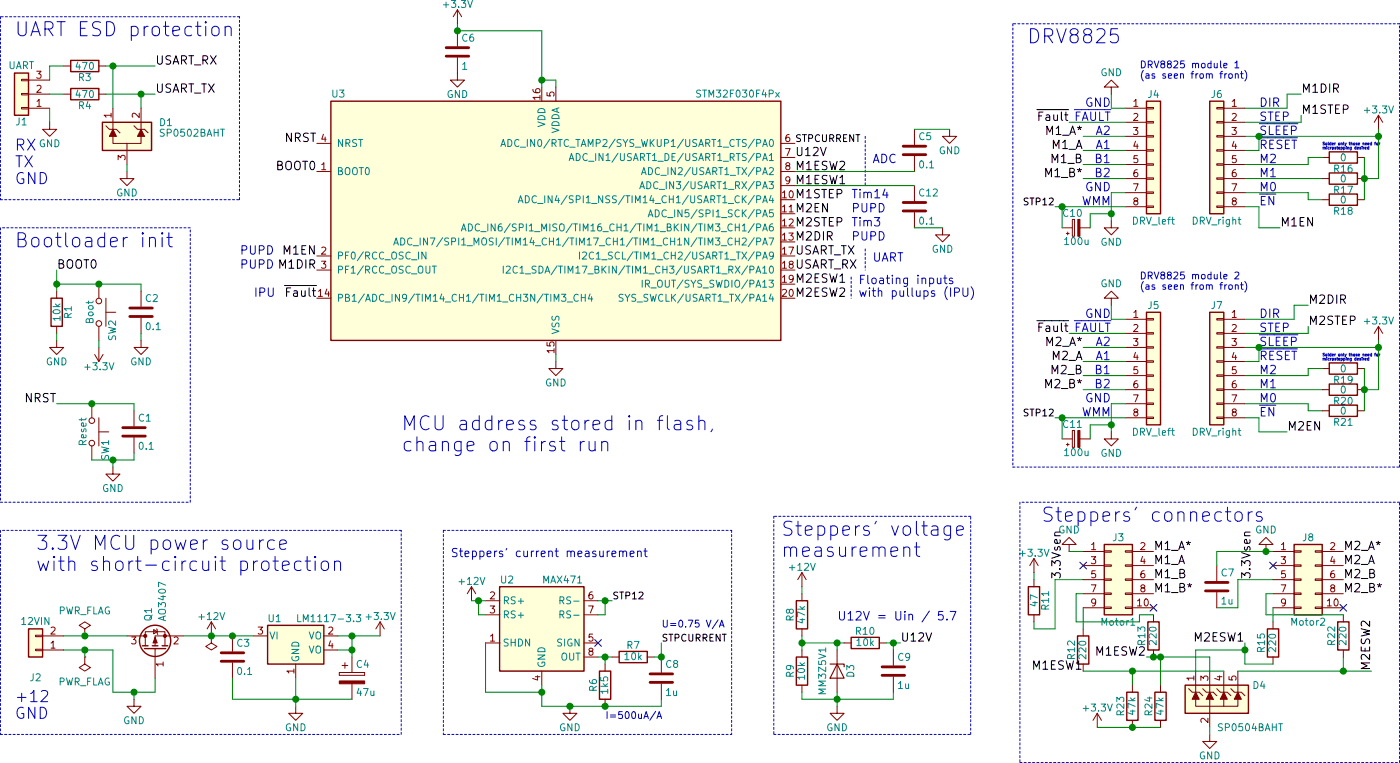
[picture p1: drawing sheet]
EESchema Schematic File Version 4
LIBS:steppers-cache
EELAYER 29 0
EELAYER END
$Descr A4 11693 8268
encoding utf-8
Sheet 1 1
Title ""
Date ""
Rev ""
Comp ""
Comment1 ""
Comment2 ""
Comment3 ""
Comment4 ""
$EndDescr
$Comp
L steppers-rescue:GND #PWR9
U 1 1
P 2750 5600
F 0 "#PWR9" H 2750 5350 50  0001 C CNN
F 1 "GND" H 2750 5450 50  0000 C CNN
F 2 "" H 2750 5600 50  0000 C CNN
F 3 "" H 2750 5600 50  0000 C CNN
	1    2750 5600
	1    0    0    -1  
$EndComp
$Comp
L steppers-rescue:CP C4
U 1 1
P 3150 5400
F 0 "C4" H 3175 5500 50  0000 L CNN
F 1 "47u" H 3175 5300 50  0000 L CNN
F 2 "Capacitors_Tantalum_SMD.pretty:CP_Tantalum_Case-A_EIA-3216-18_Hand" H 3188 5250 50  0001 C CNN
F 3 "" H 3150 5400 50  0000 C CNN
	1    3150 5400
	1    0    0    -1  
$EndComp
$Comp
L steppers-rescue:+3.3V #PWR10
U 1 1
P 3350 5100
F 0 "#PWR10" H 3350 4950 50  0001 C CNN
F 1 "+3.3V" H 3350 5240 50  0000 C CNN
F 2 "" H 3350 5100 50  0000 C CNN
F 3 "" H 3350 5100 50  0000 C CNN
	1    3350 5100
	1    0    0    -1  
$EndComp
Text Notes 900  4650 0    100  ~ 0
3.3V MCU power source\nwith short-circuit protection
$Comp
L steppers-rescue:GND #PWR6
U 1 1
P 1600 5550
F 0 "#PWR6" H 1600 5300 50  0001 C CNN
F 1 "GND" H 1600 5400 50  0000 C CNN
F 2 "" H 1600 5550 50  0000 C CNN
F 3 "" H 1600 5550 50  0000 C CNN
	1    1600 5550
	1    0    0    -1  
$EndComp
$Comp
L steppers-rescue:Q_PMOS_GSD Q1
U 1 1
P 1750 5200
F 0 "Q1" H 1950 5250 50  0000 L CNN
F 1 "AO3407" H 1950 5150 50  0000 L CNN
F 2 "TO_SOT_Packages_SMD.pretty:SOT-23_Handsoldering" H 1950 5300 50  0001 C CNN
F 3 "" H 1750 5200 50  0000 C CNN
	1    1750 5200
	0    -1   -1   0   
$EndComp
Text Notes 750  2350 0    100  ~ 0
Bootloader init
Text Label 1050 3450 2    60   ~ 0
NRST
Text Label 1050 2500 0    60   ~ 0
BOOT0
$Comp
L steppers-rescue:R R1
U 1 1
P 1050 2800
F 0 "R1" V 1130 2800 50  0000 C CNN
F 1 "10k" V 1050 2800 50  0000 C CNN
F 2 "Resistors_SMD.pretty:R_0603_HandSoldering" V 980 2800 50  0001 C CNN
F 3 "" H 1050 2800 50  0000 C CNN
	1    1050 2800
	1    0    0    -1  
$EndComp
$Comp
L steppers-rescue:C C2
U 1 1
P 1650 2800
F 0 "C2" H 1675 2900 50  0000 L CNN
F 1 "0.1" H 1675 2700 50  0000 L CNN
F 2 "Capacitors_SMD.pretty:C_0603_HandSoldering" H 1688 2650 50  0001 C CNN
F 3 "" H 1650 2800 50  0000 C CNN
	1    1650 2800
	1    0    0    -1  
$EndComp
$Comp
L steppers-rescue:C C1
U 1 1
P 1600 3650
F 0 "C1" H 1625 3750 50  0000 L CNN
F 1 "0.1" H 1625 3550 50  0000 L CNN
F 2 "Capacitors_SMD.pretty:C_0603_HandSoldering" H 1638 3500 50  0001 C CNN
F 3 "" H 1600 3650 50  0000 C CNN
	1    1600 3650
	1    0    0    -1  
$EndComp
$Comp
L steppers-rescue:SW_Push SW2
U 1 1
P 1350 2800
F 0 "SW2" H 1400 2900 50  0000 L CNN
F 1 "Boot" H 1350 2740 50  0000 C CNN
F 2 "Buttons_Switches_SMD.pretty:SW_SPST_FSMSM" H 1350 3000 50  0001 C CNN
F 3 "" H 1350 3000 50  0000 C CNN
	1    1350 2800
	0    1    1    0   
$EndComp
$Comp
L steppers-rescue:SW_Push SW1
U 1 1
P 1300 3650
F 0 "SW1" H 1350 3750 50  0000 L CNN
F 1 "Reset" H 1300 3590 50  0000 C CNN
F 2 "Buttons_Switches_SMD.pretty:SW_SPST_FSMSM" H 1300 3850 50  0001 C CNN
F 3 "" H 1300 3850 50  0000 C CNN
	1    1300 3650
	0    1    1    0   
$EndComp
$Comp
L steppers-rescue:GND #PWR2
U 1 1
P 1050 3000
F 0 "#PWR2" H 1050 2750 50  0001 C CNN
F 1 "GND" H 1050 2850 50  0000 C CNN
F 2 "" H 1050 3000 50  0000 C CNN
F 3 "" H 1050 3000 50  0000 C CNN
	1    1050 3000
	1    0    0    -1  
$EndComp
$Comp
L steppers-rescue:GND #PWR4
U 1 1
P 1450 3900
F 0 "#PWR4" H 1450 3650 50  0001 C CNN
F 1 "GND" H 1450 3750 50  0000 C CNN
F 2 "" H 1450 3900 50  0000 C CNN
F 3 "" H 1450 3900 50  0000 C CNN
	1    1450 3900
	1    0    0    -1  
$EndComp
$Comp
L steppers-rescue:PWR_FLAG #FLG1
U 1 1
P 1250 5100
F 0 "#FLG1" H 1250 5195 50  0001 C CNN
F 1 "PWR_FLAG" H 1250 5280 50  0000 C CNN
F 2 "" H 1250 5100 50  0000 C CNN
F 3 "" H 1250 5100 50  0000 C CNN
	1    1250 5100
	1    0    0    -1  
$EndComp
$Comp
L steppers-rescue:Conn_01x02 J2
U 1 1
P 900 5200
F 0 "J2" H 900 5400 50  0000 C CNN
F 1 "12VIN" H 900 5000 50  0000 C CNN
F 2 "Connectors_Terminal_Blocks.pretty:TerminalBlock_Pheonix_MKDS1.5-2pol" H 900 5200 50  0001 C CNN
F 3 "" H 900 5200 50  0001 C CNN
	1    900  5200
	-1   0    0    1   
$EndComp
$Comp
L steppers-rescue:C C3
U 1 1
P 2300 5250
F 0 "C3" H 2325 5350 50  0000 L CNN
F 1 "0.1" H 2325 5150 50  0000 L CNN
F 2 "Capacitors_SMD.pretty:C_0603_HandSoldering" H 2338 5100 50  0001 C CNN
F 3 "" H 2300 5250 50  0000 C CNN
	1    2300 5250
	1    0    0    -1  
$EndComp
$Comp
L steppers-rescue:MAX471 U2
U 1 1
P 4500 5050
F 0 "U2" H 4200 5400 50  0000 L CNN
F 1 "MAX471" H 4500 5400 50  0000 L CNN
F 2 "Housings_SOIC.pretty:SOIC-8_3.9x4.9mm_Pitch1.27mm" H 4500 5050 50  0001 C CNN
F 3 "" H 4500 5050 50  0001 C CNN
	1    4500 5050
	1    0    0    -1  
$EndComp
Text Label 5000 4850 0    49   ~ 0
STP12
Text Label 5350 5150 0    49   ~ 0
STPCURRENT
NoConn ~ 4900 5150
Text Notes 4950 5700 0    49   ~ 0
I=500uA/A
$Comp
L steppers-rescue:R R6
U 1 1
P 4950 5450
F 0 "R6" V 5030 5450 50  0000 C CNN
F 1 "1k5" V 4950 5450 50  0000 C CNN
F 2 "Resistors_SMD.pretty:R_0603_HandSoldering" V 4880 5450 50  0001 C CNN
F 3 "" H 4950 5450 50  0000 C CNN
	1    4950 5450
	-1   0    0    1   
$EndComp
$Comp
L steppers-rescue:GND #PWR15
U 1 1
P 4700 5600
F 0 "#PWR15" H 4700 5350 50  0001 C CNN
F 1 "GND" H 4700 5450 50  0000 C CNN
F 2 "" H 4700 5600 50  0000 C CNN
F 3 "" H 4700 5600 50  0000 C CNN
	1    4700 5600
	1    0    0    -1  
$EndComp
Text Notes 5350 5050 0    49   ~ 0
U=0.75 V/A
$Comp
L steppers-rescue:STM32F030F4Px U3
U 1 1
P 4600 2200
F 0 "U3" H 3000 3125 50  0000 L BNN
F 1 "STM32F030F4Px" H 6200 3125 50  0000 R BNN
F 2 "Housings_SSOP.pretty:TSSOP-20_4.4x6.5mm_Pitch0.65mm" H 6200 3075 50  0001 R TNN
F 3 "" H 4600 2200 50  0001 C CNN
	1    4600 2200
	1    0    0    -1  
$EndComp
Text Label 2900 1800 2    60   ~ 0
BOOT0
Text Label 2900 1600 2    60   ~ 0
NRST
Text Label 6300 1600 0    49   ~ 0
STPCURRENT
$Comp
L steppers-rescue:Conn_01x03 J1
U 1 1
P 800 1250
F 0 "J1" H 800 1450 50  0000 C CNN
F 1 "UART" H 800 1050 50  0000 C CNN
F 2 "Pin_Headers.pretty:Pin_Header_Straight_1x03_Pitch2.54mm" H 800 1250 50  0001 C CNN
F 3 "" H 800 1250 50  0001 C CNN
	1    800  1250
	-1   0    0    1   
$EndComp
$Comp
L steppers-rescue:SP0504BAHT D4
U 1 1
P 9250 5550
F 0 "D4" H 9550 5650 50  0000 L CNN
F 1 "SP0504BAHT" H 9300 5350 50  0000 L CNN
F 2 "TO_SOT_Packages_SMD.pretty:SOT-23-5_HandSoldering" H 9550 5500 50  0001 L CNN
F 3 "" H 9375 5675 50  0001 C CNN
	1    9250 5550
	1    0    0    -1  
$EndComp
$Comp
L steppers-rescue:SP0502BAHT D1
U 1 1
P 1550 1550
F 0 "D1" H 1775 1650 50  0000 L CNN
F 1 "SP0502BAHT" H 1775 1575 50  0000 L CNN
F 2 "TO_SOT_Packages_SMD.pretty:SOT-23" H 1775 1500 50  0001 L CNN
F 3 "" H 1675 1675 50  0001 C CNN
	1    1550 1550
	1    0    0    -1  
$EndComp
$Comp
L steppers-rescue:R R3
U 1 1
P 1250 1050
F 0 "R3" V 1330 1050 50  0000 C CNN
F 1 "470" V 1250 1050 50  0000 C CNN
F 2 "Resistors_SMD.pretty:R_0603_HandSoldering" V 1180 1050 50  0001 C CNN
F 3 "" H 1250 1050 50  0000 C CNN
	1    1250 1050
	0    1    1    0   
$EndComp
$Comp
L steppers-rescue:R R4
U 1 1
P 1250 1250
F 0 "R4" V 1330 1250 50  0000 C CNN
F 1 "470" V 1250 1250 50  0000 C CNN
F 2 "Resistors_SMD.pretty:R_0603_HandSoldering" V 1180 1250 50  0001 C CNN
F 3 "" H 1250 1250 50  0000 C CNN
	1    1250 1250
	0    1    1    0   
$EndComp
$Comp
L steppers-rescue:GND #PWR1
U 1 1
P 1000 1450
F 0 "#PWR1" H 1000 1200 50  0001 C CNN
F 1 "GND" H 1000 1300 50  0000 C CNN
F 2 "" H 1000 1450 50  0000 C CNN
F 3 "" H 1000 1450 50  0000 C CNN
	1    1000 1450
	1    0    0    -1  
$EndComp
$Comp
L steppers-rescue:GND #PWR5
U 1 1
P 1550 1800
F 0 "#PWR5" H 1550 1550 50  0001 C CNN
F 1 "GND" H 1550 1650 50  0000 C CNN
F 2 "" H 1550 1800 50  0000 C CNN
F 3 "" H 1550 1800 50  0000 C CNN
	1    1550 1800
	1    0    0    -1  
$EndComp
Text Label 6300 2400 0    60   ~ 0
USART_TX
Text Label 6300 2500 0    60   ~ 0
USART_RX
Text Label 1750 1250 0    60   ~ 0
USART_TX
Text Label 1750 1050 0    60   ~ 0
USART_RX
Text Label 8850 4600 0    60   ~ 0
M1_A
Text Label 8850 4700 0    60   ~ 0
M1_B
Text Label 8850 4500 0    60   ~ 0
M1_A*
Text Label 8850 4800 0    60   ~ 0
M1_B*
$Comp
L steppers-rescue:R R11
U 1 1
P 8000 4850
F 0 "R11" V 8080 4850 50  0000 C CNN
F 1 "47" V 8000 4850 50  0000 C CNN
F 2 "Resistors_SMD.pretty:R_0603_HandSoldering" V 7930 4850 50  0001 C CNN
F 3 "" H 8000 4850 50  0000 C CNN
	1    8000 4850
	1    0    0    -1  
$EndComp
NoConn ~ 8350 4600
$Comp
L steppers-rescue:GND #PWR21
U 1 1
P 8250 4500
F 0 "#PWR21" H 8250 4250 50  0001 C CNN
F 1 "GND" H 8250 4350 50  0000 C CNN
F 2 "" H 8250 4500 50  0000 C CNN
F 3 "" H 8250 4500 50  0000 C CNN
	1    8250 4500
	-1   0    0    1   
$EndComp
$Comp
L steppers-rescue:R R13
U 1 1
P 8850 5100
F 0 "R13" V 8930 5100 50  0000 C CNN
F 1 "220" V 8850 5100 50  0000 C CNN
F 2 "Resistors_SMD.pretty:R_0603_HandSoldering" V 8780 5100 50  0001 C CNN
F 3 "" H 8850 5100 50  0000 C CNN
	1    8850 5100
	-1   0    0    1   
$EndComp
$Comp
L steppers-rescue:R R12
U 1 1
P 8350 5200
F 0 "R12" V 8430 5200 50  0000 C CNN
F 1 "220" V 8350 5200 50  0000 C CNN
F 2 "Resistors_SMD.pretty:R_0603_HandSoldering" V 8280 5200 50  0001 C CNN
F 3 "" H 8350 5200 50  0000 C CNN
	1    8350 5200
	-1   0    0    1   
$EndComp
$Comp
L steppers-rescue:+3.3V #PWR20
U 1 1
P 8000 4650
F 0 "#PWR20" H 8000 4500 50  0001 C CNN
F 1 "+3.3V" H 8000 4790 50  0000 C CNN
F 2 "" H 8000 4650 50  0000 C CNN
F 3 "" H 8000 4650 50  0000 C CNN
	1    8000 4650
	1    0    0    -1  
$EndComp
$Comp
L steppers-rescue:Conn_02x05_Odd_Even J8
U 1 1
P 9900 4700
F 0 "J8" H 9950 5000 50  0000 C CNN
F 1 "Motor2" H 9950 4400 50  0000 C CNN
F 2 "Connectors.pretty:IDC_Header_Straight_10pins" H 9900 4700 50  0001 C CNN
F 3 "" H 9900 4700 50  0001 C CNN
	1    9900 4700
	1    0    0    -1  
$EndComp
Text Label 10200 4600 0    60   ~ 0
M2_A
Text Label 10200 4700 0    60   ~ 0
M2_B
Text Label 10200 4500 0    60   ~ 0
M2_A*
Text Label 10200 4800 0    60   ~ 0
M2_B*
NoConn ~ 10200 4900
NoConn ~ 9700 4600
$Comp
L steppers-rescue:R R22
U 1 1
P 10200 5100
F 0 "R22" V 10280 5100 50  0000 C CNN
F 1 "220" V 10200 5100 50  0000 C CNN
F 2 "Resistors_SMD.pretty:R_0603_HandSoldering" V 10130 5100 50  0001 C CNN
F 3 "" H 10200 5100 50  0000 C CNN
	1    10200 5100
	-1   0    0    1   
$EndComp
$Comp
L steppers-rescue:R R15
U 1 1
P 9700 5150
F 0 "R15" V 9780 5150 50  0000 C CNN
F 1 "220" V 9700 5150 50  0000 C CNN
F 2 "Resistors_SMD.pretty:R_0603_HandSoldering" V 9630 5150 50  0001 C CNN
F 3 "" H 9700 5150 50  0000 C CNN
	1    9700 5150
	-1   0    0    1   
$EndComp
$Comp
L steppers-rescue:GND #PWR27
U 1 1
P 9250 5800
F 0 "#PWR27" H 9250 5550 50  0001 C CNN
F 1 "GND" H 9250 5650 50  0000 C CNN
F 2 "" H 9250 5800 50  0000 C CNN
F 3 "" H 9250 5800 50  0000 C CNN
	1    9250 5800
	1    0    0    -1  
$EndComp
Text Label 8350 5350 2    60   ~ 0
M1ESW1
Text Label 10400 5350 1    60   ~ 0
M2ESW2
Text Label 8800 5250 2    60   ~ 0
M1ESW2
Text Label 9500 5150 2    60   ~ 0
M2ESW1
Text Label 2900 2400 2    60   ~ 0
M1EN
Text Label 6300 2100 0    60   ~ 0
M2EN
Text Label 6300 2000 0    60   ~ 0
M1STEP
Text Label 6300 2200 0    60   ~ 0
M2STEP
Text Label 2900 2500 2    60   ~ 0
M1DIR
Text Label 6300 2300 0    60   ~ 0
M2DIR
Text Label 6300 1900 0    60   ~ 0
M1ESW1
Text Label 6300 1800 0    60   ~ 0
M1ESW2
Text Label 6300 2600 0    60   ~ 0
M2ESW1
Text Label 6300 2700 0    60   ~ 0
M2ESW2
$Comp
L steppers-rescue:Conn_01x08 J4
U 1 1
P 8850 1650
F 0 "J4" H 8850 2050 50  0000 C CNN
F 1 "DRV_left" H 8850 1150 50  0000 C CNN
F 2 "Pin_Headers.pretty:Pin_Header_Straight_1x08_Pitch2.54mm" H 8850 1650 50  0001 C CNN
F 3 "" H 8850 1650 50  0001 C CNN
	1    8850 1650
	1    0    0    -1  
$EndComp
$Comp
L steppers-rescue:Conn_01x08 J6
U 1 1
P 9300 1650
F 0 "J6" H 9300 2050 50  0000 C CNN
F 1 "DRV_right" H 9300 1150 50  0000 C CNN
F 2 "Pin_Headers.pretty:Pin_Header_Straight_1x08_Pitch2.54mm" H 9300 1650 50  0001 C CNN
F 3 "" H 9300 1650 50  0001 C CNN
	1    9300 1650
	-1   0    0    -1  
$EndComp
Text Label 9750 2200 0    60   ~ 0
M1EN
Text Label 9800 3650 0    60   ~ 0
M2EN
Text Label 9900 1400 0    60   ~ 0
M1STEP
Text Label 9950 2900 0    60   ~ 0
M2STEP
Text Label 9900 1250 0    60   ~ 0
M1DIR
Text Label 9950 2750 0    60   ~ 0
M2DIR
Text Notes 8550 1350 2    60   ~ 0
GND
Text Notes 8550 1450 2    60   ~ 0
~FAULT
Text Notes 8550 1550 2    60   ~ 0
A2
Text Notes 8550 1650 2    60   ~ 0
A1
Text Notes 8550 1750 2    60   ~ 0
B1
Text Notes 8550 1850 2    60   ~ 0
B2
Text Notes 8550 1950 2    60   ~ 0
GND
Text Notes 8550 2050 2    60   ~ 0
WMM
Text Notes 9600 1350 0    60   ~ 0
DIR
Text Notes 9600 1450 0    60   ~ 0
STEP
Text Notes 9600 1550 0    60   ~ 0
~SLEEP
Text Notes 9600 1650 0    60   ~ 0
~RESET
Text Notes 9600 1750 0    60   ~ 0
M2
Text Notes 9600 1850 0    60   ~ 0
M1
Text Notes 9600 1950 0    60   ~ 0
M0
Text Notes 9600 2050 0    60   ~ 0
~EN
$Comp
L steppers-rescue:R R16
U 1 1
P 10200 1700
F 0 "R16" V 10280 1700 50  0000 C CNN
F 1 "0" V 10200 1700 50  0000 C CNN
F 2 "Resistors_SMD.pretty:R_0603_HandSoldering" V 10130 1700 50  0001 C CNN
F 3 "" H 10200 1700 50  0001 C CNN
	1    10200 1700
	0    1    1    0   
$EndComp
$Comp
L steppers-rescue:R R17
U 1 1
P 10200 1850
F 0 "R17" V 10280 1850 50  0000 C CNN
F 1 "0" V 10200 1850 50  0000 C CNN
F 2 "Resistors_SMD.pretty:R_0603_HandSoldering" V 10130 1850 50  0001 C CNN
F 3 "" H 10200 1850 50  0001 C CNN
	1    10200 1850
	0    1    1    0   
$EndComp
$Comp
L steppers-rescue:R R18
U 1 1
P 10200 2000
F 0 "R18" V 10280 2000 50  0000 C CNN
F 1 "0" V 10200 2000 50  0000 C CNN
F 2 "Resistors_SMD.pretty:R_0603_HandSoldering" V 10130 2000 50  0001 C CNN
F 3 "" H 10200 2000 50  0001 C CNN
	1    10200 2000
	0    1    1    0   
$EndComp
$Comp
L steppers-rescue:+3.3V #PWR29
U 1 1
P 10450 1500
F 0 "#PWR29" H 10450 1350 50  0001 C CNN
F 1 "+3.3V" H 10450 1640 50  0000 C CNN
F 2 "" H 10450 1500 50  0000 C CNN
F 3 "" H 10450 1500 50  0000 C CNN
	1    10450 1500
	1    0    0    -1  
$EndComp
Text Notes 10050 1650 0    20   ~ 0
Solder only those need for\nmicrostepping desired
$Comp
L steppers-rescue:PWR_FLAG #FLG3
U 1 1
P 2150 5100
F 0 "#FLG3" H 2150 5195 50  0001 C CNN
F 1 "PWR_FLAG" H 2150 5280 50  0001 C CNN
F 2 "" H 2150 5100 50  0000 C CNN
F 3 "" H 2150 5100 50  0000 C CNN
	1    2150 5100
	-1   0    0    1   
$EndComp
$Comp
L steppers-rescue:+12V #PWR8
U 1 1
P 2150 5100
F 0 "#PWR8" H 2150 4950 50  0001 C CNN
F 1 "+12V" H 2150 5240 50  0000 C CNN
F 2 "" H 2150 5100 50  0001 C CNN
F 3 "" H 2150 5100 50  0001 C CNN
	1    2150 5100
	1    0    0    -1  
$EndComp
$Comp
L steppers-rescue:+12V #PWR13
U 1 1
P 4000 4850
F 0 "#PWR13" H 4000 4700 50  0001 C CNN
F 1 "+12V" H 4000 4990 50  0000 C CNN
F 2 "" H 4000 4850 50  0001 C CNN
F 3 "" H 4000 4850 50  0001 C CNN
	1    4000 4850
	1    0    0    -1  
$EndComp
$Comp
L steppers-rescue:GND #PWR24
U 1 1
P 8550 2150
F 0 "#PWR24" H 8550 1900 50  0001 C CNN
F 1 "GND" H 8550 2000 50  0000 C CNN
F 2 "" H 8550 2150 50  0001 C CNN
F 3 "" H 8550 2150 50  0001 C CNN
	1    8550 2150
	1    0    0    -1  
$EndComp
$Comp
L steppers-rescue:GND #PWR23
U 1 1
P 8550 1250
F 0 "#PWR23" H 8550 1000 50  0001 C CNN
F 1 "GND" H 8550 1100 50  0000 C CNN
F 2 "" H 8550 1250 50  0001 C CNN
F 3 "" H 8550 1250 50  0001 C CNN
	1    8550 1250
	-1   0    0    1   
$EndComp
Text Label 8350 1650 2    60   ~ 0
M1_A
Text Label 8350 1750 2    60   ~ 0
M1_B
Text Label 8350 1550 2    60   ~ 0
M1_A*
Text Label 8350 1850 2    60   ~ 0
M1_B*
Text Label 8350 3150 2    60   ~ 0
M2_A
Text Label 8350 3250 2    60   ~ 0
M2_B
Text Label 8350 3050 2    60   ~ 0
M2_A*
Text Label 8350 3350 2    60   ~ 0
M2_B*
Text Notes 8750 1150 0    49   ~ 0
DRV8825 module 1\n(as seen from front)
$Comp
L steppers-rescue:Conn_01x08 J5
U 1 1
P 8850 3150
F 0 "J5" H 8850 3550 50  0000 C CNN
F 1 "DRV_left" H 8850 2650 50  0000 C CNN
F 2 "Pin_Headers.pretty:Pin_Header_Straight_1x08_Pitch2.54mm" H 8850 3150 50  0001 C CNN
F 3 "" H 8850 3150 50  0001 C CNN
	1    8850 3150
	1    0    0    -1  
$EndComp
$Comp
L steppers-rescue:Conn_01x08 J7
U 1 1
P 9300 3150
F 0 "J7" H 9300 3550 50  0000 C CNN
F 1 "DRV_right" H 9300 2650 50  0000 C CNN
F 2 "Pin_Headers.pretty:Pin_Header_Straight_1x08_Pitch2.54mm" H 9300 3150 50  0001 C CNN
F 3 "" H 9300 3150 50  0001 C CNN
	1    9300 3150
	-1   0    0    -1  
$EndComp
Text Notes 8550 2850 2    60   ~ 0
GND
Text Notes 8550 2950 2    60   ~ 0
~FAULT
Text Notes 8550 3050 2    60   ~ 0
A2
Text Notes 8550 3150 2    60   ~ 0
A1
Text Notes 8550 3250 2    60   ~ 0
B1
Text Notes 8550 3350 2    60   ~ 0
B2
Text Notes 8550 3450 2    60   ~ 0
GND
Text Notes 8550 3550 2    60   ~ 0
WMM
Text Notes 9600 2850 0    60   ~ 0
DIR
Text Notes 9600 2950 0    60   ~ 0
STEP
Text Notes 9600 3050 0    60   ~ 0
~SLEEP
Text Notes 9600 3150 0    60   ~ 0
~RESET
Text Notes 9600 3250 0    60   ~ 0
M2
Text Notes 9600 3350 0    60   ~ 0
M1
Text Notes 9600 3450 0    60   ~ 0
M0
Text Notes 9600 3550 0    60   ~ 0
~EN
$Comp
L steppers-rescue:R R19
U 1 1
P 10200 3200
F 0 "R19" V 10280 3200 50  0000 C CNN
F 1 "0" V 10200 3200 50  0000 C CNN
F 2 "Resistors_SMD.pretty:R_0603_HandSoldering" V 10130 3200 50  0001 C CNN
F 3 "" H 10200 3200 50  0001 C CNN
	1    10200 3200
	0    1    1    0   
$EndComp
$Comp
L steppers-rescue:R R20
U 1 1
P 10200 3350
F 0 "R20" V 10280 3350 50  0000 C CNN
F 1 "0" V 10200 3350 50  0000 C CNN
F 2 "Resistors_SMD.pretty:R_0603_HandSoldering" V 10130 3350 50  0001 C CNN
F 3 "" H 10200 3350 50  0001 C CNN
	1    10200 3350
	0    1    1    0   
$EndComp
$Comp
L steppers-rescue:R R21
U 1 1
P 10200 3500
F 0 "R21" V 10280 3500 50  0000 C CNN
F 1 "0" V 10200 3500 50  0000 C CNN
F 2 "Resistors_SMD.pretty:R_0603_HandSoldering" V 10130 3500 50  0001 C CNN
F 3 "" H 10200 3500 50  0001 C CNN
	1    10200 3500
	0    1    1    0   
$EndComp
$Comp
L steppers-rescue:+3.3V #PWR30
U 1 1
P 10450 3000
F 0 "#PWR30" H 10450 2850 50  0001 C CNN
F 1 "+3.3V" H 10450 3140 50  0000 C CNN
F 2 "" H 10450 3000 50  0000 C CNN
F 3 "" H 10450 3000 50  0000 C CNN
	1    10450 3000
	1    0    0    -1  
$EndComp
Text Notes 10050 3150 0    20   ~ 0
Solder only those need for\nmicrostepping desired
$Comp
L steppers-rescue:GND #PWR26
U 1 1
P 8550 3650
F 0 "#PWR26" H 8550 3400 50  0001 C CNN
F 1 "GND" H 8550 3500 50  0000 C CNN
F 2 "" H 8550 3650 50  0001 C CNN
F 3 "" H 8550 3650 50  0001 C CNN
	1    8550 3650
	1    0    0    -1  
$EndComp
$Comp
L steppers-rescue:GND #PWR25
U 1 1
P 8550 2750
F 0 "#PWR25" H 8550 2500 50  0001 C CNN
F 1 "GND" H 8550 2600 50  0000 C CNN
F 2 "" H 8550 2750 50  0001 C CNN
F 3 "" H 8550 2750 50  0001 C CNN
	1    8550 2750
	-1   0    0    1   
$EndComp
Text Notes 8750 2650 0    49   ~ 0
DRV8825 module 2\n(as seen from front)
Text Label 8150 2050 2    49   ~ 0
STP12
Text Notes 7950 900  0    100  ~ 0
DRV8825
Text Notes 8050 4300 0    100  ~ 0
Steppers' connectors
$Comp
L steppers-rescue:C C6
U 1 1
P 3900 950
F 0 "C6" H 3925 1050 50  0000 L CNN
F 1 "1" H 3925 850 50  0000 L CNN
F 2 "Capacitors_SMD.pretty:C_0805_HandSoldering" H 3938 800 50  0001 C CNN
F 3 "" H 3900 950 50  0000 C CNN
	1    3900 950 
	1    0    0    -1  
$EndComp
$Comp
L steppers-rescue:GND #PWR12
U 1 1
P 3900 1100
F 0 "#PWR12" H 3900 850 50  0001 C CNN
F 1 "GND" H 3900 950 50  0000 C CNN
F 2 "" H 3900 1100 50  0000 C CNN
F 3 "" H 3900 1100 50  0000 C CNN
	1    3900 1100
	1    0    0    -1  
$EndComp
$Comp
L steppers-rescue:GND #PWR14
U 1 1
P 4600 3150
F 0 "#PWR14" H 4600 2900 50  0001 C CNN
F 1 "GND" H 4600 3000 50  0000 C CNN
F 2 "" H 4600 3150 50  0000 C CNN
F 3 "" H 4600 3150 50  0000 C CNN
	1    4600 3150
	1    0    0    -1  
$EndComp
$Comp
L steppers-rescue:+3.3V #PWR11
U 1 1
P 3900 750
F 0 "#PWR11" H 3900 600 50  0001 C CNN
F 1 "+3.3V" H 3900 890 50  0000 C CNN
F 2 "" H 3900 750 50  0000 C CNN
F 3 "" H 3900 750 50  0000 C CNN
	1    3900 750 
	1    0    0    -1  
$EndComp
Text Notes 750  850  0    100  ~ 0
UART ESD protection
Text Notes 3850 4550 0    59   ~ 0
Steppers' current measurement
$Comp
L steppers-rescue:C C8
U 1 1
P 5350 5400
F 0 "C8" H 5375 5500 50  0000 L CNN
F 1 "1u" H 5375 5300 50  0000 L CNN
F 2 "Capacitors_SMD.pretty:C_0805_HandSoldering" H 5388 5250 50  0001 C CNN
F 3 "" H 5350 5400 50  0000 C CNN
	1    5350 5400
	1    0    0    -1  
$EndComp
$Comp
L steppers-rescue:D_Zener D3
U 1 1
P 6600 5350
F 0 "D3" H 6600 5450 50  0000 C CNN
F 1 "MM3Z5V1" H 6600 5250 50  0000 C CNN
F 2 "Diodes_SMD.pretty:D_0805" H 6600 5350 50  0001 C CNN
F 3 "" H 6600 5350 50  0000 C CNN
	1    6600 5350
	0    1    1    0   
$EndComp
$Comp
L steppers-rescue:C C9
U 1 1
P 7000 5350
F 0 "C9" H 7025 5450 50  0000 L CNN
F 1 "1u" H 7025 5250 50  0000 L CNN
F 2 "Capacitors_SMD.pretty:C_0805_HandSoldering" H 7038 5200 50  0001 C CNN
F 3 "" H 7000 5350 50  0000 C CNN
	1    7000 5350
	1    0    0    -1  
$EndComp
$Comp
L steppers-rescue:+12V #PWR16
U 1 1
P 6350 4750
F 0 "#PWR16" H 6350 4600 50  0001 C CNN
F 1 "+12V" H 6350 4890 50  0000 C CNN
F 2 "" H 6350 4750 50  0001 C CNN
F 3 "" H 6350 4750 50  0001 C CNN
	1    6350 4750
	1    0    0    -1  
$EndComp
Text Label 6300 1700 0    59   ~ 0
U12V
Text Notes 3500 3800 0    100  ~ 0
MCU address stored in flash,\nchange on first run
$Comp
L steppers-rescue:R R9
U 1 1
P 6350 5350
F 0 "R9" V 6430 5350 50  0000 C CNN
F 1 "10k" V 6350 5350 50  0000 C CNN
F 2 "Resistors_SMD.pretty:R_0603_HandSoldering" V 6280 5350 50  0001 C CNN
F 3 "" H 6350 5350 50  0000 C CNN
	1    6350 5350
	-1   0    0    1   
$EndComp
$Comp
L steppers-rescue:R R8
U 1 1
P 6350 4950
F 0 "R8" V 6430 4950 50  0000 C CNN
F 1 "47k" V 6350 4950 50  0000 C CNN
F 2 "Resistors_SMD.pretty:R_0603_HandSoldering" V 6280 4950 50  0001 C CNN
F 3 "" H 6350 4950 50  0000 C CNN
	1    6350 4950
	-1   0    0    1   
$EndComp
$Comp
L steppers-rescue:R R10
U 1 1
P 6800 5150
F 0 "R10" V 6880 5150 50  0000 C CNN
F 1 "10k" V 6800 5150 50  0000 C CNN
F 2 "Resistors_SMD.pretty:R_0603_HandSoldering" V 6730 5150 50  0001 C CNN
F 3 "" H 6800 5150 50  0000 C CNN
	1    6800 5150
	0    -1   -1   0   
$EndComp
$Comp
L steppers-rescue:GND #PWR17
U 1 1
P 6600 5600
F 0 "#PWR17" H 6600 5350 50  0001 C CNN
F 1 "GND" H 6600 5450 50  0000 C CNN
F 2 "" H 6600 5600 50  0000 C CNN
F 3 "" H 6600 5600 50  0000 C CNN
	1    6600 5600
	1    0    0    -1  
$EndComp
Text Label 7050 5150 0    59   ~ 0
U12V
Text Notes 6200 4550 0    100  ~ 0
Steppers' voltage\nmeasurement
Text Notes 6600 5000 0    61   ~ 0
U12V = Uin / 5.7
$Comp
L steppers-rescue:R R7
U 1 1
P 5150 5250
F 0 "R7" V 5230 5250 50  0000 C CNN
F 1 "10k" V 5150 5250 50  0000 C CNN
F 2 "Resistors_SMD.pretty:R_0603_HandSoldering" V 5080 5250 50  0001 C CNN
F 3 "" H 5150 5250 50  0000 C CNN
	1    5150 5250
	0    -1   -1   0   
$EndComp
$Comp
L steppers-rescue:CP_Small C11
U 1 1
P 8300 3700
F 0 "C11" V 8400 3650 50  0000 L CNN
F 1 "100u" V 8200 3600 50  0000 L CNN
F 2 "Capacitors_THT.pretty:CP_Radial_D8.0mm_P3.50mm" H 8300 3700 50  0001 C CNN
F 3 "" H 8300 3700 50  0001 C CNN
	1    8300 3700
	0    -1   -1   0   
$EndComp
Text Label 8150 3550 2    49   ~ 0
STP12
$Comp
L steppers-rescue:CP_Small C10
U 1 1
P 8300 2200
F 0 "C10" V 8400 2150 50  0000 L CNN
F 1 "100u" V 8200 2100 50  0000 L CNN
F 2 "Capacitors_THT.pretty:CP_Radial_D8.0mm_P3.50mm" H 8300 2200 50  0001 C CNN
F 3 "" H 8300 2200 50  0001 C CNN
	1    8300 2200
	0    -1   -1   0   
$EndComp
Text Notes 6700 2000 0    60   ~ 0
Tim14
Text Notes 6700 2200 0    60   ~ 0
Tim3
Text Notes 6850 1750 0    60   ~ 0
ADC
Text Notes 6750 2700 0    60   ~ 0
Floating inputs\nwith pullups (IPU)
Text Notes 6850 2450 0    60   ~ 0
UART
Text Notes 6700 2100 0    60   ~ 0
PUPD
Text Notes 6700 2300 0    60   ~ 0
PUPD
Text Notes 2600 2500 2    60   ~ 0
PUPD
Text Notes 2600 2400 2    60   ~ 0
PUPD
Text Notes 3000 7450 0    79   ~ 0
Pins 1,5,7 and 9 of steppers' connectors\nare for Hall switches and switch buttons.\nWithout signal voltage is 3.3V through 47k pullup,\nwith Hall signal it is near 0V, \nwhen there's no Hall you can connect the input\nby button with 47k pulldown and voltage will be\nnear 1.7V.
$Comp
L steppers-rescue:R R23
U 1 1
P 8700 5600
F 0 "R23" V 8780 5600 50  0000 C CNN
F 1 "47k" V 8700 5600 50  0000 C CNN
F 2 "Resistors_SMD.pretty:R_0805_HandSoldering" V 8630 5600 50  0001 C CNN
F 3 "" H 8700 5600 50  0000 C CNN
	1    8700 5600
	-1   0    0    1   
$EndComp
$Comp
L steppers-rescue:R R24
U 1 1
P 8900 5600
F 0 "R24" V 8980 5600 50  0000 C CNN
F 1 "47k" V 8900 5600 50  0000 C CNN
F 2 "Resistors_SMD.pretty:R_0805_HandSoldering" V 8830 5600 50  0001 C CNN
F 3 "" H 8900 5600 50  0000 C CNN
	1    8900 5600
	-1   0    0    1   
$EndComp
$Comp
L steppers-rescue:+3.3V #PWR22
U 1 1
P 8450 5750
F 0 "#PWR22" H 8450 5600 50  0001 C CNN
F 1 "+3.3V" H 8450 5890 50  0000 C CNN
F 2 "" H 8450 5750 50  0000 C CNN
F 3 "" H 8450 5750 50  0000 C CNN
	1    8450 5750
	1    0    0    -1  
$EndComp
NoConn ~ 8850 4900
$Comp
L steppers-rescue:GND #PWR28
U 1 1
P 9650 4500
F 0 "#PWR28" H 9650 4250 50  0001 C CNN
F 1 "GND" H 9650 4350 50  0000 C CNN
F 2 "" H 9650 4500 50  0000 C CNN
F 3 "" H 9650 4500 50  0000 C CNN
	1    9650 4500
	-1   0    0    1   
$EndComp
Wire Wire Line
	1050 3000 1050 2950
Wire Wire Line
	1050 2500 1050 2600
Wire Wire Line
	1650 2600 1650 2650
Wire Wire Line
	1050 2600 1350 2600
Connection ~ 1350 2600
Connection ~ 1050 2600
Wire Wire Line
	1650 3000 1650 2950
Wire Wire Line
	1600 3450 1600 3500
Connection ~ 1300 3450
Wire Wire Line
	1300 3850 1450 3850
Wire Wire Line
	1600 3850 1600 3800
Wire Wire Line
	1450 3900 1450 3850
Connection ~ 1450 3850
Wire Notes Line
	650  2200 650  4150
Wire Notes Line
	650  4150 2000 4150
Wire Notes Line
	2000 4150 2000 2200
Wire Notes Line
	2000 2200 650  2200
Wire Wire Line
	1100 5200 1250 5200
Wire Wire Line
	1100 5100 1250 5100
Connection ~ 1250 5100
Wire Wire Line
	1750 5500 1750 5400
Wire Wire Line
	1950 5100 2150 5100
Wire Wire Line
	1450 5200 1450 5500
Connection ~ 2150 5100
Wire Wire Line
	3050 5100 3150 5100
Connection ~ 2300 5100
Wire Wire Line
	4000 4850 4050 4850
Wire Wire Line
	4100 4950 4050 4950
Wire Wire Line
	4050 4950 4050 4850
Connection ~ 4050 4850
Wire Wire Line
	4900 4850 4950 4850
Wire Wire Line
	4950 4850 4950 4950
Wire Wire Line
	4950 4950 4900 4950
Connection ~ 4950 4850
Wire Wire Line
	4500 5450 4500 5500
Wire Notes Line
	650  4350 650  5800
Wire Notes Line
	650  5800 3500 5800
Wire Notes Line
	3500 5800 3500 4350
Wire Notes Line
	3500 4350 650  4350
Wire Wire Line
	4950 5300 4950 5250
Connection ~ 4950 5250
Wire Wire Line
	4500 5600 4700 5600
Connection ~ 4700 5600
Wire Wire Line
	1000 1350 1000 1450
Wire Wire Line
	1100 1250 1000 1250
Wire Wire Line
	1000 1050 1000 1150
Wire Wire Line
	1000 1050 1100 1050
Wire Wire Line
	1400 1050 1450 1050
Wire Wire Line
	1550 1800 1550 1750
Wire Wire Line
	1400 1250 1650 1250
Wire Wire Line
	9250 5800 9250 5750
Wire Wire Line
	8800 5250 8850 5250
Wire Wire Line
	9250 5250 9250 5350
Wire Wire Line
	10200 5350 10200 5250
Wire Wire Line
	9450 5350 10200 5350
Connection ~ 8850 5250
Wire Wire Line
	8650 1350 8550 1350
Wire Wire Line
	8250 1450 8650 1450
Wire Wire Line
	8350 1550 8650 1550
Wire Wire Line
	8350 1650 8650 1650
Wire Wire Line
	8350 1750 8650 1750
Wire Wire Line
	8350 1850 8650 1850
Wire Wire Line
	8650 1950 8550 1950
Wire Wire Line
	8150 2050 8200 2050
Wire Wire Line
	9500 2050 9600 2050
Wire Wire Line
	9500 1950 9950 1950
Wire Wire Line
	9500 1850 10050 1850
Wire Wire Line
	9500 1750 9950 1750
Wire Wire Line
	9500 1650 9600 1650
Wire Wire Line
	9500 1550 9600 1550
Wire Wire Line
	9500 1450 9900 1450
Wire Wire Line
	9500 1350 9800 1350
Wire Wire Line
	9950 1750 9950 1700
Wire Wire Line
	9950 1700 10050 1700
Wire Wire Line
	9950 1950 9950 2000
Wire Wire Line
	9950 2000 10050 2000
Wire Wire Line
	10350 1700 10350 1850
Connection ~ 10350 1850
Wire Wire Line
	10450 1850 10350 1850
Wire Wire Line
	10450 1500 10450 1550
Wire Wire Line
	9600 1650 9600 1550
Connection ~ 10450 1550
Connection ~ 9600 1550
Wire Wire Line
	8550 1950 8550 2100
Wire Wire Line
	8550 1350 8550 1250
Wire Wire Line
	8650 2850 8550 2850
Wire Wire Line
	8250 2950 8650 2950
Wire Wire Line
	8350 3050 8650 3050
Wire Wire Line
	8350 3150 8650 3150
Wire Wire Line
	8350 3250 8650 3250
Wire Wire Line
	8350 3350 8650 3350
Wire Wire Line
	8650 3450 8550 3450
Wire Wire Line
	8150 3550 8200 3550
Wire Wire Line
	9500 3550 9600 3550
Wire Wire Line
	9500 3450 9950 3450
Wire Wire Line
	9500 3350 10050 3350
Wire Wire Line
	9500 3250 9950 3250
Wire Wire Line
	9500 3150 9600 3150
Wire Wire Line
	9500 3050 9600 3050
Wire Wire Line
	9500 2950 9950 2950
Wire Wire Line
	9500 2850 9850 2850
Wire Wire Line
	9950 3250 9950 3200
Wire Wire Line
	9950 3200 10050 3200
Wire Wire Line
	9950 3450 9950 3500
Wire Wire Line
	9950 3500 10050 3500
Wire Wire Line
	10350 3200 10350 3350
Connection ~ 10350 3350
Wire Wire Line
	10450 3350 10350 3350
Wire Wire Line
	10450 3000 10450 3050
Wire Wire Line
	9600 3150 9600 3050
Connection ~ 10450 3050
Connection ~ 9600 3050
Wire Wire Line
	8550 3450 8550 3600
Wire Wire Line
	8550 2850 8550 2750
Wire Wire Line
	9750 2200 9600 2200
Wire Wire Line
	9600 2200 9600 2050
Wire Wire Line
	9900 1450 9900 1400
Wire Wire Line
	9800 1350 9800 1250
Wire Wire Line
	9800 1250 9900 1250
Wire Wire Line
	9800 3650 9600 3650
Wire Wire Line
	9600 3650 9600 3550
Wire Wire Line
	9950 2950 9950 2900
Wire Wire Line
	9850 2850 9850 2750
Wire Wire Line
	9850 2750 9950 2750
Wire Notes Line
	7850 750  7850 3900
Wire Notes Line
	7850 3900 10600 3900
Wire Notes Line
	10600 3900 10600 750 
Wire Notes Line
	10600 750  7850 750 
Wire Notes Line
	7900 4150 7900 6000
Wire Notes Line
	7900 6000 10600 6000
Wire Notes Line
	10600 6000 10600 4150
Wire Notes Line
	10600 4150 7900 4150
Wire Wire Line
	4500 800  4500 1150
Wire Wire Line
	4600 1200 4600 1150
Wire Wire Line
	4600 1150 4500 1150
Connection ~ 4500 1150
Wire Wire Line
	4600 3150 4600 3100
Wire Wire Line
	3900 750  3900 800 
Wire Notes Line
	650  700  650  2000
Wire Notes Line
	650  2000 2350 2000
Wire Notes Line
	2350 2000 2350 700 
Wire Notes Line
	2350 700  650  700 
Wire Notes Line
	3800 4350 3800 5800
Wire Notes Line
	3800 5800 5850 5800
Wire Notes Line
	3800 4350 5850 4350
Connection ~ 4950 5600
Wire Wire Line
	6350 5100 6350 5150
Wire Wire Line
	6350 5150 6600 5150
Connection ~ 6350 5150
Wire Wire Line
	6600 5200 6600 5150
Connection ~ 6600 5150
Wire Wire Line
	6950 5150 7000 5150
Wire Wire Line
	7000 5150 7000 5200
Wire Wire Line
	6350 5500 6350 5550
Wire Wire Line
	6350 5550 6600 5550
Wire Wire Line
	7000 5550 7000 5500
Wire Wire Line
	6600 5500 6600 5550
Connection ~ 6600 5550
Wire Wire Line
	6350 4750 6350 4800
Connection ~ 7000 5150
Wire Wire Line
	4900 5250 4950 5250
Wire Wire Line
	5300 5250 5350 5250
Wire Wire Line
	5350 5250 5350 5150
Connection ~ 5350 5250
Wire Wire Line
	5350 5600 5350 5550
Wire Notes Line
	5850 4350 5850 5800
Wire Wire Line
	8200 2200 8200 2050
Connection ~ 8200 2050
Wire Wire Line
	8400 2200 8400 2100
Wire Wire Line
	8400 2100 8550 2100
Connection ~ 8550 2100
Connection ~ 8550 3600
Wire Wire Line
	8200 3700 8200 3550
Connection ~ 8200 3550
Wire Wire Line
	8400 3700 8400 3600
Wire Wire Line
	8400 3600 8550 3600
Wire Notes Line
	6150 4250 6150 5800
Wire Notes Line
	6150 5800 7550 5800
Wire Notes Line
	7550 5800 7550 4250
Wire Notes Line
	7550 4250 6150 4250
Wire Notes Line
	6700 2550 6700 2700
Wire Notes Line
	6800 2350 6800 2500
Wire Wire Line
	8700 5450 8700 5350
Connection ~ 8700 5350
Wire Wire Line
	8900 5450 8900 5250
Connection ~ 8900 5250
Wire Wire Line
	8450 5750 8700 5750
Connection ~ 8700 5750
Wire Wire Line
	3150 5100 3150 5200
Connection ~ 3150 5100
Wire Wire Line
	1450 1350 1450 1050
Connection ~ 1450 1050
Wire Wire Line
	1650 1350 1650 1250
Connection ~ 1650 1250
Wire Wire Line
	8000 4700 8000 4650
Wire Wire Line
	8150 5050 8000 5050
Wire Wire Line
	8000 5050 8000 5000
Wire Wire Line
	8150 4700 8150 5050
Wire Wire Line
	8150 4700 8350 4700
Wire Wire Line
	8250 4500 8350 4500
Wire Wire Line
	9300 4500 9650 4500
Wire Wire Line
	9700 4700 9450 4700
Wire Wire Line
	9450 4700 9450 4900
Wire Wire Line
	9450 4900 9300 4900
Wire Wire Line
	9700 5000 9700 4900
Wire Wire Line
	8350 5050 8350 4900
Wire Wire Line
	3900 800  4500 800 
Connection ~ 3150 5200
Wire Wire Line
	2750 5400 2750 5550
Wire Wire Line
	2300 5550 2750 5550
Connection ~ 2750 5550
Wire Wire Line
	2300 5400 2300 5550
Wire Wire Line
	3150 5200 3050 5200
Connection ~ 3900 800 
$Comp
L steppers-rescue:Conn_02x05_Odd_Even J3
U 1 1
P 8550 4700
F 0 "J3" H 8600 5000 50  0000 C CNN
F 1 "Motor1" H 8600 4400 50  0000 C CNN
F 2 "Connectors.pretty:IDC_Header_Straight_10pins" H 8550 4700 50  0001 C CNN
F 3 "" H 8550 4700 50  0001 C CNN
	1    8550 4700
	1    0    0    -1  
$EndComp
Wire Wire Line
	8350 4800 8300 4800
Wire Wire Line
	8300 4800 8300 5000
Wire Wire Line
	8300 5000 8750 5000
Wire Wire Line
	8750 5000 8750 4950
Wire Wire Line
	8750 4950 8850 4950
Wire Wire Line
	9700 4800 9650 4800
Wire Wire Line
	9650 4800 9650 4950
Wire Wire Line
	9650 4950 10200 4950
Wire Wire Line
	9500 5150 9500 5200
Connection ~ 10200 5350
$Comp
L steppers-rescue:LM1117-3.3-RESCUE-steppers U1
U 1 1
P 2750 5100
F 0 "U1" H 2600 5225 50  0000 C CNN
F 1 "LM1117-3.3" H 2750 5225 50  0000 L CNN
F 2 "TO_SOT_Packages_SMD.pretty:SOT-223" H 2750 5100 50  0001 C CNN
F 3 "" H 2750 5100 50  0001 C CNN
	1    2750 5100
	1    0    0    -1  
$EndComp
$Comp
L steppers-rescue:PWR_FLAG #FLG2
U 1 1
P 1250 5250
F 0 "#FLG2" H 1250 5345 50  0001 C CNN
F 1 "PWR_FLAG" H 1250 5430 50  0000 C CNN
F 2 "" H 1250 5250 50  0000 C CNN
F 3 "" H 1250 5250 50  0000 C CNN
	1    1250 5250
	-1   0    0    1   
$EndComp
Wire Wire Line
	1250 5200 1250 5250
Connection ~ 1250 5200
Text Notes 750  1900 0    79   ~ 0
RX\nTX\nGND
Text Notes 750  5700 0    79   ~ 0
+12\nGND
Wire Wire Line
	9150 5350 9150 5200
Wire Wire Line
	9150 5200 9500 5200
Connection ~ 9500 5200
Wire Wire Line
	8350 5350 8700 5350
$Comp
L steppers-rescue:+3.3V #PWR3
U 1 1
P 1350 3050
F 0 "#PWR3" H 1350 2900 50  0001 C CNN
F 1 "+3.3V" H 1350 3190 50  0000 C CNN
F 2 "" H 1350 3050 50  0000 C CNN
F 3 "" H 1350 3050 50  0000 C CNN
	1    1350 3050
	-1   0    0    1   
$EndComp
Wire Wire Line
	1350 3050 1350 3000
$Comp
L steppers-rescue:GND #PWR7
U 1 1
P 1650 3000
F 0 "#PWR7" H 1650 2750 50  0001 C CNN
F 1 "GND" H 1650 2850 50  0000 C CNN
F 2 "" H 1650 3000 50  0000 C CNN
F 3 "" H 1650 3000 50  0000 C CNN
	1    1650 3000
	1    0    0    -1  
$EndComp
Wire Notes Line
	6800 1550 6800 1900
Wire Wire Line
	9500 5300 9700 5300
$Comp
L steppers-rescue:C C5
U 1 1
P 7150 1650
F 0 "C5" H 7175 1750 50  0000 L CNN
F 1 "0.1" H 7175 1550 50  0000 L CNN
F 2 "Capacitors_SMD.pretty:C_0603_HandSoldering" H 7188 1500 50  0001 C CNN
F 3 "" H 7150 1650 50  0000 C CNN
	1    7150 1650
	1    0    0    -1  
$EndComp
$Comp
L steppers-rescue:C C12
U 1 1
P 7150 2050
F 0 "C12" H 7175 2150 50  0000 L CNN
F 1 "0.1" H 7175 1950 50  0000 L CNN
F 2 "Capacitors_SMD.pretty:C_0603_HandSoldering" H 7188 1900 50  0001 C CNN
F 3 "" H 7150 2050 50  0000 C CNN
	1    7150 2050
	1    0    0    -1  
$EndComp
Wire Wire Line
	6300 1900 7150 1900
Wire Wire Line
	7150 1800 6300 1800
$Comp
L steppers-rescue:GND #PWR18
U 1 1
P 7350 2200
F 0 "#PWR18" H 7350 1950 50  0001 C CNN
F 1 "GND" H 7350 2050 50  0000 C CNN
F 2 "" H 7350 2200 50  0001 C CNN
F 3 "" H 7350 2200 50  0001 C CNN
	1    7350 2200
	1    0    0    -1  
$EndComp
Wire Wire Line
	7150 2200 7350 2200
$Comp
L steppers-rescue:GND #PWR19
U 1 1
P 7400 1500
F 0 "#PWR19" H 7400 1250 50  0001 C CNN
F 1 "GND" H 7400 1350 50  0000 C CNN
F 2 "" H 7400 1500 50  0001 C CNN
F 3 "" H 7400 1500 50  0001 C CNN
	1    7400 1500
	1    0    0    -1  
$EndComp
Wire Wire Line
	7400 1500 7150 1500
Wire Wire Line
	1050 3450 1300 3450
Wire Wire Line
	1600 5550 1600 5500
Connection ~ 1600 5500
Wire Wire Line
	1450 5500 1600 5500
Wire Wire Line
	4500 5500 4100 5500
Wire Wire Line
	4100 5500 4100 5150
Connection ~ 4500 5500
Text Label 2900 2700 2    60   ~ 0
~Fault
Text Notes 2450 2700 0    60   ~ 0
IPU
Text Label 8250 1450 2    60   ~ 0
~Fault
Text Label 8250 2950 2    60   ~ 0
~Fault
$Comp
L steppers-rescue:C C7
U 1 1
P 9300 4750
F 0 "C7" H 9325 4850 50  0000 L CNN
F 1 "1u" H 9325 4650 50  0000 L CNN
F 2 "Capacitors_SMD.pretty:C_0805_HandSoldering" H 9338 4600 50  0001 C CNN
F 3 "" H 9300 4750 50  0000 C CNN
	1    9300 4750
	1    0    0    -1  
$EndComp
Text Label 8200 4700 1    60   ~ 0
3.3Vsen
Text Label 9550 4700 1    60   ~ 0
3.3Vsen
Wire Wire Line
	9300 4600 9300 4500
Connection ~ 9650 4500
Wire Wire Line
	1350 2600 1650 2600
Wire Wire Line
	1050 2600 1050 2650
Wire Wire Line
	1300 3450 1600 3450
Wire Wire Line
	1450 3850 1600 3850
Wire Wire Line
	1250 5100 1550 5100
Wire Wire Line
	2150 5100 2300 5100
Wire Wire Line
	2300 5100 2450 5100
Wire Wire Line
	4050 4850 4100 4850
Wire Wire Line
	4950 4850 5000 4850
Wire Wire Line
	4950 5250 5000 5250
Wire Wire Line
	4700 5600 4950 5600
Wire Wire Line
	8850 5250 8900 5250
Wire Wire Line
	10350 1850 10350 2000
Wire Wire Line
	10450 1550 10450 1850
Wire Wire Line
	9600 1550 10450 1550
Wire Wire Line
	10350 3350 10350 3500
Wire Wire Line
	10450 3050 10450 3350
Wire Wire Line
	9600 3050 10450 3050
Wire Wire Line
	4500 1150 4500 1200
Wire Wire Line
	4950 5600 5350 5600
Wire Wire Line
	6350 5150 6350 5200
Wire Wire Line
	6600 5150 6650 5150
Wire Wire Line
	6600 5550 7000 5550
Wire Wire Line
	6600 5550 6600 5600
Wire Wire Line
	7000 5150 7050 5150
Wire Wire Line
	8200 2050 8650 2050
Wire Wire Line
	8550 2100 8550 2150
Wire Wire Line
	8550 3600 8550 3650
Wire Wire Line
	8200 3550 8650 3550
Wire Wire Line
	8700 5350 9350 5350
Wire Wire Line
	8900 5250 9250 5250
Wire Wire Line
	8700 5750 8900 5750
Wire Wire Line
	3150 5100 3350 5100
Wire Wire Line
	1450 1050 1750 1050
Wire Wire Line
	1650 1250 1750 1250
Wire Wire Line
	3150 5200 3150 5250
Wire Wire Line
	2750 5550 2750 5600
Wire Wire Line
	2750 5550 3150 5550
Wire Wire Line
	10200 5350 10400 5350
Wire Wire Line
	1250 5200 1450 5200
Wire Wire Line
	9500 5200 9500 5300
Wire Wire Line
	1600 5500 1750 5500
Wire Wire Line
	4500 5500 4500 5600
Wire Wire Line
	9650 4500 9700 4500
$EndSCHEMATC
